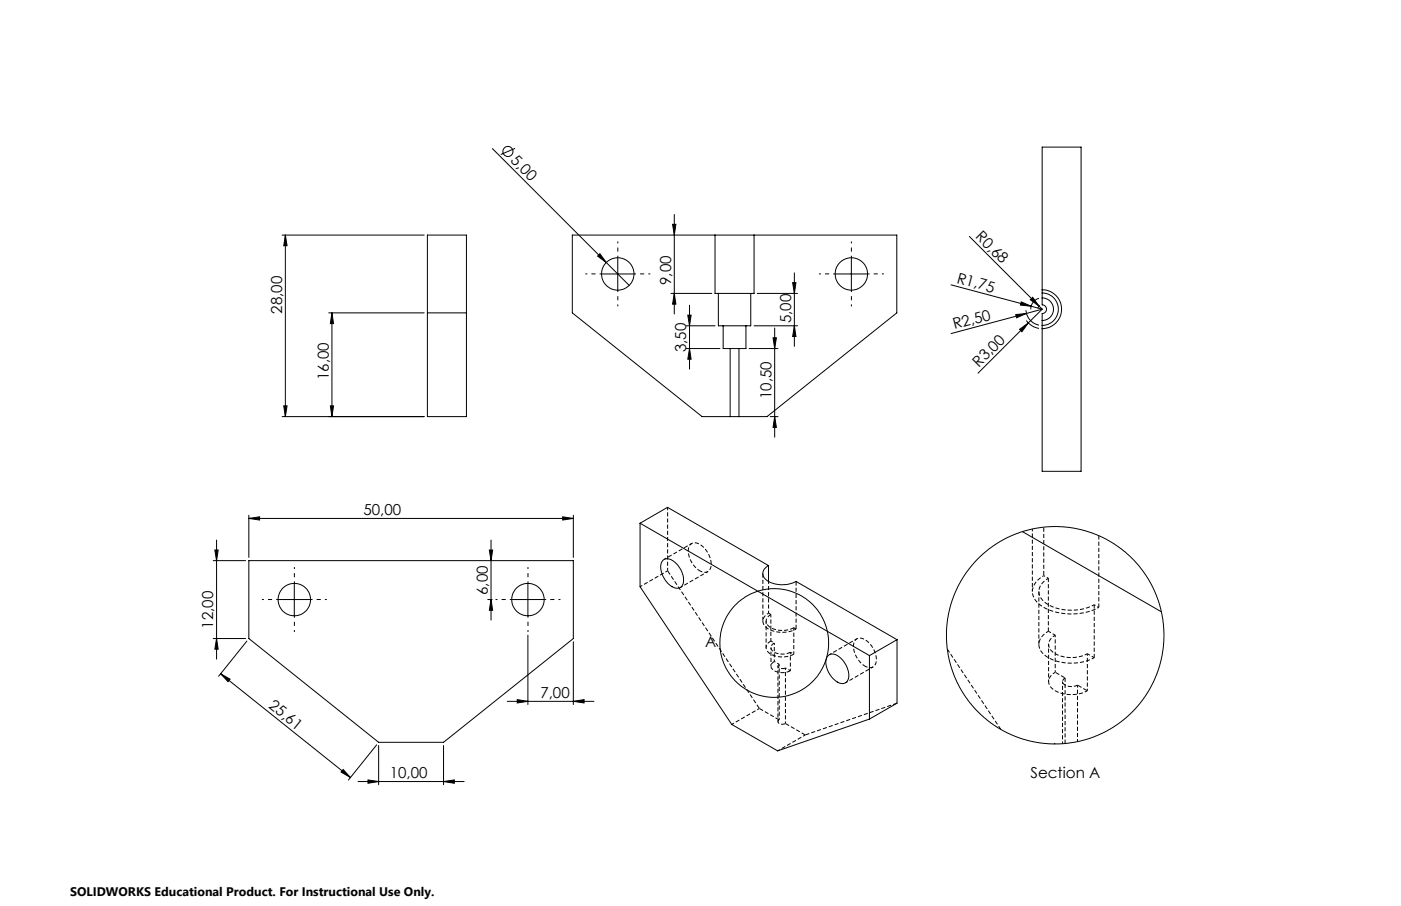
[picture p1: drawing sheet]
<svg xmlns="http://www.w3.org/2000/svg" width="432mm" height="279mm" viewBox="0 0 432 279" stroke-linecap="round" stroke-linejoin="round" font-family="sans-serif">
<g fill="none" stroke="#000" stroke-width=".31">
<path d="M151.8 45.8l35.1 35.2M158.7 45.8l-4.4 1.9M321.2 45.4h12v99.9h-12v-48.6a1.34 1.34 0 0 0 1.3-1.3 1.34 1.34 0 0 0-1.3-1.4zM87 72.5h43.7M87.9 72.5l.6 3.3h-1zM87.9 72.5v56M131.7 72.5h12.1v56h-12.1zM184.9 78.2l2 2.8-2.7-2zM190.4 79.5v10M207.3 69.2h1l-.5 3.3zM207.8 66.1v30.7M220.4 72.5h12"/>
<path d="M220.4 72.5h-44v24l40 32h8.6M220.4 72.5v18h1M232.4 72.5h44v24l-40 32h-8.6M232.4 72.5v18h-1M262.4 79.5v10M298.8 72.9l21.5 21.5M101.3 96.5h29.4M102.3 96.5l.5 3.3h-1zM102.3 96.5v32M131.7 96.5h12.1M185.4 84.5h10M186.9 81l7 7"/>
<path d="M206.8 90.5h12.6M207.8 90.5l.5 3.3h-1zM212 97.2h1l-.5 3.3zM212.5 94.1v19.7M221.4 90.5h10M221.4 90.5v10h1.5M231.4 90.5v10h-1.5M233.4 90.5h12.4M244.3 87.2h1l-.5 3.3zM244.8 84.1v22.7M257.4 84.5h10M293.1 87.8l24.7 6.6"/>
<path d="M313.1 97l3.3-.3-3.1 1.3zM314.7 93.1l3.1 1.3-3.3-.3zM316.2 95.7a5 5 0 0 0 4 4.6M316.3 98.8l1.9 1.7 2 .8M316.4 96.7l-23.3 6.2M316.9 99.6l-15.5 15.5M317.5 92.4l.8-.7 2 2.7zM317.8 94.4l3.4 1M320.2 92a3.5 3.5 0 0 0-2.5 3.4M320.3 94.4l.9 1M320.4 94.3l-.5 .8M321.2 89.4a6 6 0 0 1 6 6 6 6 0 0 1-6 6"/>
<path d="M321.2 90.3a5 5 0 0 1 5 5.1 5 5 0 0 1-5 5M321.2 91.9a3.5 3.5 0 0 1 3.5 3.5 3.5 3.5 0 0 1-3.5 3.4M321.2 95.4l-4.8 1.3M321.2 95.4l-4.3 4.2M211.5 100.5h8.9M211.5 107.5h10.4M212.5 107.5l.5 3.3h-1zM222.9 100.5h7M222.9 100.5v7h2.1M225 107.5h2.8M225 107.5v21M227.8 107.5v21"/>
<path d="M229.9 100.5v7h-2.1M230.9 107.5h8.9M232.4 100.5h13.4M238.3 104.2h1l-.5 3.3zM238.8 101.1v33.7M244.8 100.5l.5 3.3h-1zM314.3 101.6l2.6-2-1.9 2.7zM87 128.5h43.7M87.5 125.2h1l-.6 3.3zM101.8 125.2h1l-.5 3.3zM225 128.5h2.8M237.4 128.5h2.4"/>
<path d="M238.8 128.5l.5 3.3h-1zM76.7 159.9l3.3-.5v1zM76.7 158.9v13M76.7 159.9h100M173.4 159.4l3.3 .5-3.3 .5zM176.7 158.9v13M65.7 172.9h10M66.2 169.6h1l-.5 3.3zM66.7 166.5v36.8M76.7 172.9h100v24l-40 32h-20l-40-32zM90.7 179.9v10M150.8 169.6h1l-.5 3.3z"/>
<path d="M151.3 166.5v24.7M162.7 179.9v10M197.3 161.4l70.7 40.8M197.3 161.4l8.4-4.9 31.2 17.9M197.3 161.4v19.5l28.2 42.5 14.2 8.2 28.3-9.8M204.4 172.7a3.1 3.1 0 0 1 4.1 1.1 6.1 6.1 0 0 1 1.6 7 2.67 2.67 0 0 1-3.8-.5 6.8 6.8 0 0 1-2.3-7zM236.9 174.4a2.63 2.63 0 0 0-1.8 2.6 2.63 2.63 0 0 0 2 2.5 9.4 9.4 0 0 0 8.3-.2l31.1 18M236.9 174.4v4.9M315.1 163.9l42.8 24.8M65.7 196.9h10M66.7 196.9l.5 3.3h-1zM76.1 197.7l-8.7 10.9"/>
<path d="M85.7 184.9h10M150.3 184.9h1.4M151.3 184.9l.5 3.3h-1zM157.7 184.9h10M162.7 195.9v21.4M176.7 197.9v19.4M276.5 197.3l-8.5 4.9M276.5 197.3v19.6l-8.5 4.9M68 207.8l2.9 1.6-.6 .8zM68 207.8l40 32M156.4 216.3h26.7M159.4 215.8l3.3 .5-3.3 .5z"/>
<path d="M176.7 216.3l3.3-.5v1zM255.3 202.1a3.1 3.1 0 0 1 4.1 1.1 6.1 6.1 0 0 1 1.7 6.9 2.63 2.63 0 0 1-3.9-.4 6.8 6.8 0 0 1-2.3-7zM268 202.2v19.6M105.8 237.3l2.2 2.5-2.9-1.7zM116.1 229.7l-8.7 10.9M116.7 229.9v12.1M136.7 229.9v12.1M110.3 241h32.8M113.4 240.5l3.3 .5-3.3 .5zM136.7 241l3.3-.5v1z"/>
<circle cx="156.5" cy="46.7" r="1.56"/>
<circle cx="190.4" cy="84.5" r="5"/>
<circle cx="262.4" cy="84.5" r="5"/>
<circle cx="90.7" cy="184.9" r="5"/>
<circle cx="162.7" cy="184.9" r="5"/>
<circle cx="238.6" cy="198.3" r="16.8"/>
<circle cx="325.2" cy="195.9" r="33.5"/>
</g>
<g fill="none" stroke="#000" stroke-width=".31" stroke-dasharray="1.3 .6" stroke-dashoffset=".4" stroke-linecap="butt">
<path d="M205.8 176v-19.6M215.7 176a7 7 0 0 1-3.2-7.6 2.29 2.29 0 0 1 3.6-.2 7 7 0 0 1 2.8 7.3 2.09 2.09 0 0 1-3.2 .5M236.1 199.7v-8.2M236.9 189.1l.7 .4M237.6 197.7v-8.2M244.7 193.6l.7 .4M244.7 193.6v8.1M323.1 194.7l2.1 1.2M337.3 186.5a15.1 15.1 0 0 1-15.4-.8 4 4 0 0 1 .4-6.8l.8-.6M266.6 205.4a7 7 0 0 1-3.2-7.6 2.29 2.29 0 0 1 3.6-.3 7 7 0 0 1 2.8 7.4 2.09 2.09 0 0 1-3.2 .5M335.1 201.6a10.2 10.2 0 0 1-11.2-1 2.91 2.91 0 0 1 1.3-4.7M335.1 201.6l2.2 1.2"/>
<path d="M335.1 213a10.2 10.2 0 0 1-11.2-1 2.91 2.91 0 0 1 1.3-4.7M337.3 202.8a15.1 15.1 0 0 1-15.4-.8 4 4 0 0 1 .4-6.8l.8-.5"/>
</g>
<path d="M245.4 179.3v14.7M338.7 165.2v22.1M235.1 191.5v-14.7M244.7 193.6a7 7 0 0 1-8.3-1.1 2.09 2.09 0 0 1 1.2-3M243.6 201.1a4.9 4.9 0 0 1-5.8-.8l-.2-.6 .2-.6 .8-.8M243.6 206.9a4.9 4.9 0 0 1-5.8-.9l-.2-.6 .2-.6 .8-.8M244.7 201.7a7 7 0 0 1-8.3-1 2.09 2.09 0 0 1 1.2-3M240.2 222l-6.1-3.5M248.2 226.7l28.3-9.9M248.2 226.7l-6.1-3.6" fill="none" stroke="#000" stroke-width=".31" stroke-dasharray="1.3 .6" stroke-linecap="butt"/>
<path d="M245.4 194a8.8 8.8 0 0 1-9.6-.8 2.47 2.47 0 0 1 1.1-4.1M338.7 187.3a18.2 18.2 0 0 1-18.3-.9 4.8 4.8 0 0 1 .4-8.3l.9-.6" fill="none" stroke="#000" stroke-width=".31" stroke-dasharray="1.3 .6" stroke-dashoffset=".7" stroke-linecap="butt"/>
<path d="M204.7 172.5l8.5-4.9M205.8 176l-8.5 4.9M218.2 176.3l-8.5 4.9M236.9 189.1v-9.8M318.2 182.4v-19.3M234.1 218.5l-8.5 4.9M255.6 201.9l8.5-4.9M269.1 205.7l-8.5 4.9M332.1 211.3v17.4M248.2 226.7l-8.5 4.8" fill="none" stroke="#000" stroke-width=".31" stroke-dasharray="1.3 .6" stroke-dashoffset=".5" stroke-linecap="butt"/>
<path d="M237.6 197.7l1 .6M237.6 205.4v-5.7M238.6 204v-5.7M242.1 206v17.1M243.6 201.1l1.1 .6M243.6 201.1v5.8M323.2 210.2v-11.5M325.2 207.3v-11.4M335.1 201.6v11.4M239.8 222.6v-17.2M240.2 222v-17.1M327.5 229.3v-19.1" fill="none" stroke="#000" stroke-width=".31" stroke-dasharray="1.3 .6" stroke-dashoffset=".6" stroke-linecap="butt"/>
<path d="M234.1 218.5l-28.3-42.5M242.1 206a1.39 1.39 0 0 1-2.3-.8l.4-.3M240.2 222a.72 .72 0 0 0-.3 .9 .72 .72 0 0 0 .9 .4l1.3-.2" fill="none" stroke="#000" stroke-width=".31" stroke-dasharray="1.3 .6" stroke-dashoffset="-.1" stroke-linecap="butt"/>
<path d="M238.6 204l1.6 .9M242.1 206l1.5 .9" fill="none" stroke="#000" stroke-width=".31" stroke-dasharray="1.3 .6" stroke-dashoffset=".9" stroke-linecap="butt"/>
<path d="M321.7 177.5v-14.9M325.2 207.3l3.1 1.8M332.1 211.3l3 1.7" fill="none" stroke="#000" stroke-width=".31" stroke-dasharray="1.3 .6" stroke-dashoffset="-.2" stroke-linecap="butt"/>
<path d="M321.7 177.5l1.4 .8M337.3 186.5l1.4 .8" fill="none" stroke="#000" stroke-width=".31" stroke-dasharray="1.3 .6" stroke-dashoffset=".8" stroke-linecap="butt"/>
<path d="M320.2 198.7v-16.3M323.1 194.7v-16.4M337.3 186.5v16.3M332.1 211.3a3.6 3.6 0 0 1-4.5-.7 1.17 1.17 0 0 1 .7-1.5M308.4 224.9l-16.4-24.7M328.3 229.3v-20.2" fill="none" stroke="#000" stroke-width=".31" stroke-dasharray="1.3 .6" stroke-dashoffset=".1" stroke-linecap="butt"/>
<g fill="none" stroke="#000" stroke-width=".31" stroke-dasharray="15.2 1.3 1.3 1.3" stroke-dashoffset="14.6" stroke-linecap="butt">
<path d="M190.4 79.5v-5M262.4 79.5v-5M185.4 84.5h-5M190.4 89.5v5M195.4 84.5h5M257.4 84.5h-5M262.4 89.5v5M267.4 84.5h5M90.7 179.9v-5M162.7 179.9v-5M85.7 184.9h-5M90.7 189.9v5"/>
<path d="M95.7 184.9h5M157.7 184.9h-5M162.7 189.9v5M167.7 184.9h5"/>
</g>
<g fill="#000">
<path d="M184.9 78.2l2 2.8-2.7-2zM313.1 97l3.3-.3-3.1 1.3zM314.3 101.6l2.6-2-1.9 2.7zM314.7 93.1l3.1 1.3-3.3-.3zM317.5 92.4l.8-.7 2 2.7z"/>
<path d="M238.3 104.2h1l-.5 3.3zM238.8 128.5l.5 3.3h-1zM212 97.2h1l-.5 3.3zM212.5 107.5l.5 3.3h-1zM244.3 87.2h1l-.5 3.3zM244.8 100.5l.5 3.3h-1zM207.3 69.2h1l-.5 3.3zM207.8 90.5l.5 3.3h-1zM66.2 169.6h1l-.5 3.3zM66.7 196.9l.5 3.3h-1z"/>
<path d="M87.5 125.2h1l-.6 3.3zM87.9 72.5l.6 3.3h-1z"/>
<path d="M101.8 125.2h1l-.5 3.3zM102.3 96.5l.5 3.3h-1z"/>
<path d="M173.4 159.4l3.3 .5-3.3 .5zM76.7 159.9l3.3-.5v1z"/>
<path d="M151.3 184.9l.5 3.3h-1zM150.8 169.6h1l-.5 3.3z"/>
<path d="M159.4 215.8l3.3 .5-3.3 .5zM176.7 216.3l3.3-.5v1z"/>
<path d="M105.8 237.3l2.2 2.5-2.9-1.7zM68 207.8l2.9 1.6-.6 .8z"/>
<path d="M113.4 240.5l3.3 .5-3.3 .5zM136.7 241l3.3-.5v1z"/>
</g>
<g font-size="4.7">
<text x="157.2" y="49.7" transform="rotate(45 157.2 49.7)">5,00</text>
<text x="300.4" y="73.1" transform="rotate(45 300.4 73.1)">R0,68</text>
<text x="206.8" y="87.9" transform="rotate(-90 206.8 87.9)">9,00</text>
<text x="294.7" y="87.2" transform="rotate(15 294.7 87.2)">R1,75</text>
<text x="87" y="96.7" transform="rotate(-90 87 96.7)">28,00</text>
<text x="243.8" y="99.7" transform="rotate(-90 243.8 99.7)">5,00</text>
<text x="294.1" y="101.6" transform="rotate(-15 294.1 101.6)">R2,50</text>
<text x="211.5" y="108.6" transform="rotate(-90 211.5 108.6)">3,50</text>
<text x="301.7" y="113.5" transform="rotate(-45 301.7 113.5)">R3,00</text>
<text x="101.3" y="117.2" transform="rotate(-90 101.3 117.2)">16,00</text>
<text x="237.8" y="123.1" transform="rotate(-90 237.8 123.1)">10,50</text>
<text x="112" y="158.8">50,00</text>
<text x="150.3" y="183.5" transform="rotate(-90 150.3 183.5)">6,00</text>
<text x="65.7" y="193.9" transform="rotate(-90 65.7 193.9)">12,00</text>
<text x="217.3" y="199.6">A</text>
<text x="166.6" y="215.2">7,00</text>
<text x="82.6" y="218.1" transform="rotate(39 82.6 218.1)">25,61</text>
<text x="120.1" y="240">10,00</text>
<text x="317.6" y="240">Section A</text>
</g>
<text font-size="3.8" x="21.6" y="276.3">SOLIDWORKS Educational Product. For Instructional Use Only.</text>
</svg>
